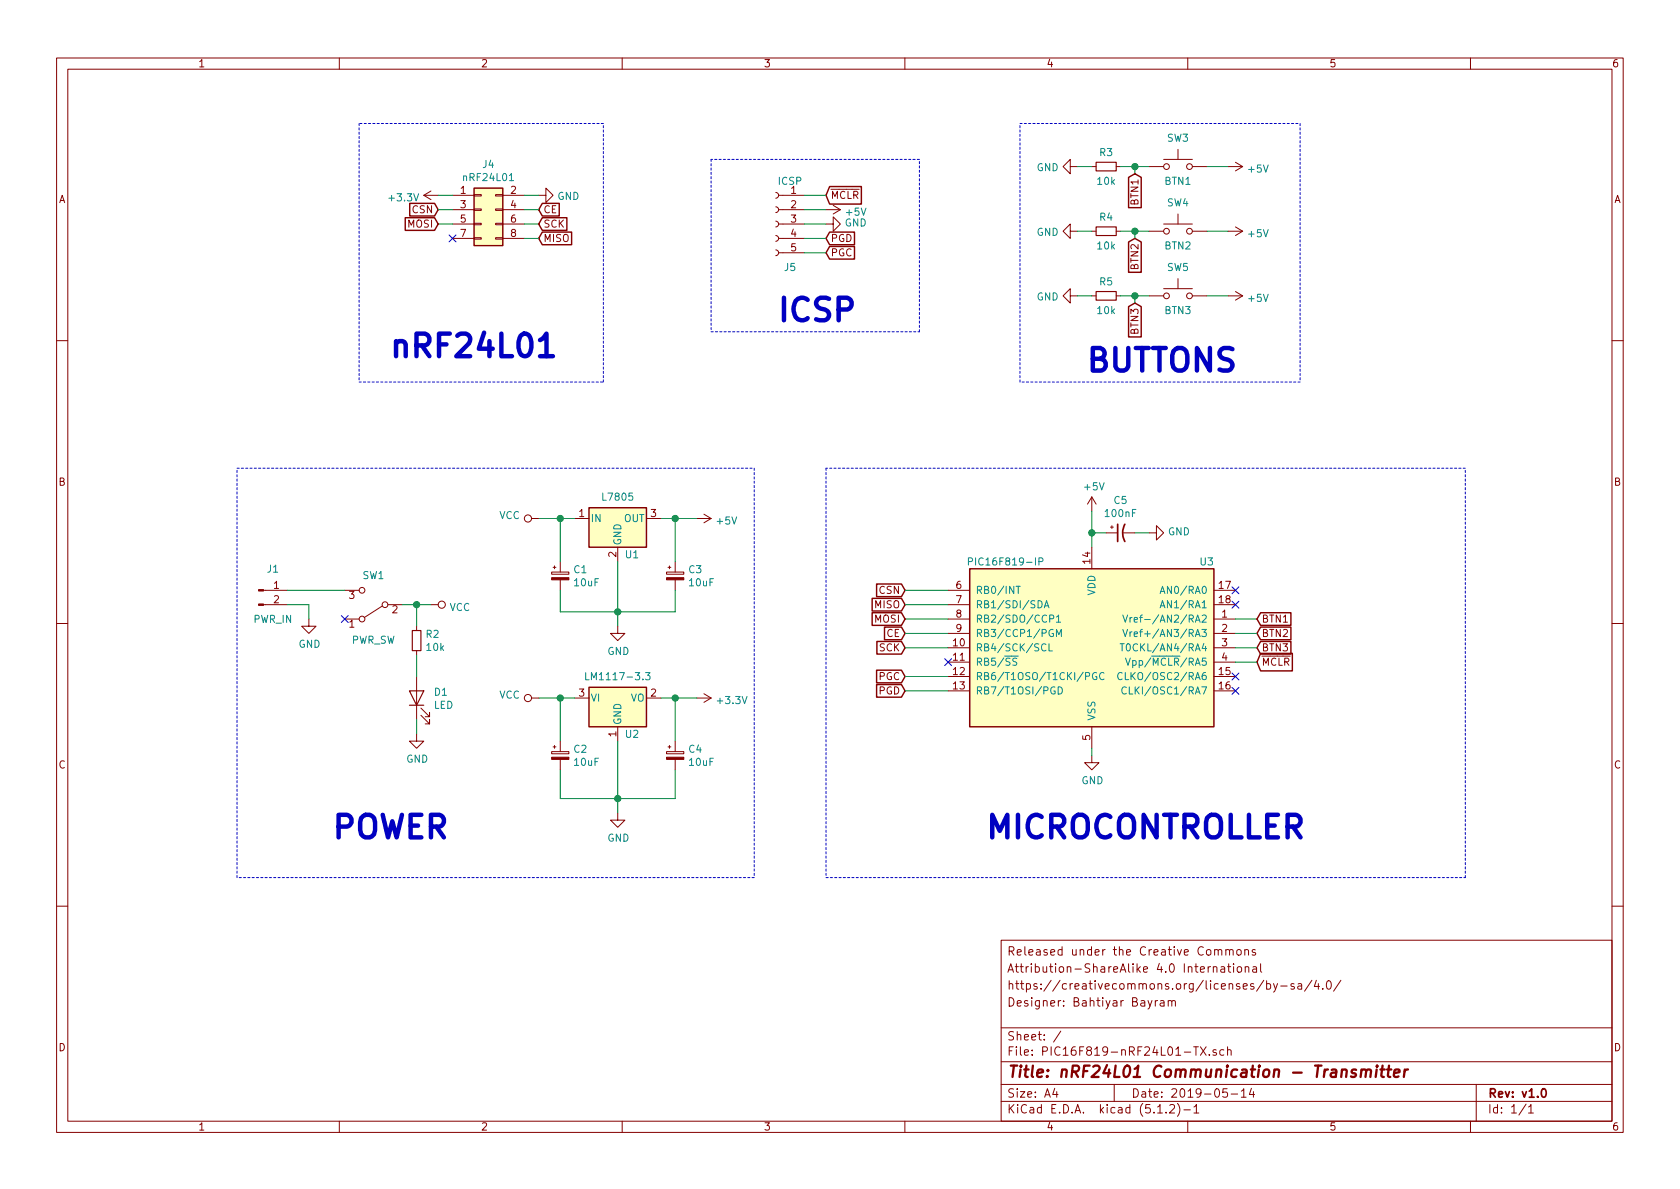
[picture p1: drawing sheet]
EESchema Schematic File Version 4
LIBS:PIC16F819-nRF24L01-TX-cache
EELAYER 29 0
EELAYER END
$Descr A4 11693 8268
encoding utf-8
Sheet 1 1
Title "nRF24L01 Communication - Transmitter"
Date "2019-05-14"
Rev "v1.0"
Comp ""
Comment1 "Designer: Bahtiyar Bayram"
Comment2 "https://creativecommons.org/licenses/by-sa/4.0/"
Comment3 "Attribution-ShareAlike 4.0 International"
Comment4 "Released under the Creative Commons"
$EndDescr
$Comp
L MCU_Microchip_PIC16:PIC16F819-IP U3
U 1 1
P 7600 4500
F 0 "U3" H 8400 5100 50  0000 C CNN
F 1 "PIC16F819-IP" H 7000 5100 50  0000 C CNN
F 2 "Package_DIP:DIP-18_W7.62mm_LongPads" H 7600 4500 50  0001 C CIN
F 3 "http://ww1.microchip.com/downloads/en/DeviceDoc/39598F.pdf" H 7600 4500 50  0001 C CNN
	1    7600 4500
	1    0    0    -1  
$EndComp
$Comp
L Connector_Generic:Conn_02x04_Odd_Even J4
U 1 1
P 3350 1450
F 0 "J4" H 3400 1767 50  0000 C CNN
F 1 "nRF24L01" H 3400 1676 50  0000 C CNN
F 2 "Connector_PinSocket_2.54mm:PinSocket_2x04_P2.54mm_Vertical" H 3350 1450 50  0001 C CNN
F 3 "~" H 3350 1450 50  0001 C CNN
	1    3350 1450
	1    0    0    -1  
$EndComp
$Comp
L Regulator_Linear:L7805 U1
U 1 1
P 4300 3600
F 0 "U1" H 4400 3350 50  0000 C CNN
F 1 "L7805" H 4300 3751 50  0000 C CNN
F 2 "Package_TO_SOT_THT:TO-220-3_Vertical" H 4325 3450 50  0001 L CIN
F 3 "http://www.st.com/content/ccc/resource/technical/document/datasheet/41/4f/b3/b0/12/d4/47/88/CD00000444.pdf/files/CD00000444.pdf/jcr:content/translations/en.CD00000444.pdf" H 4300 3550 50  0001 C CNN
	1    4300 3600
	1    0    0    -1  
$EndComp
$Comp
L Connector:Conn_01x02_Male J1
U 1 1
P 1800 4100
F 0 "J1" H 1900 4250 50  0000 C CNN
F 1 "PWR_IN" H 1900 3900 50  0000 C CNN
F 2 "Connector_PinHeader_2.54mm:PinHeader_1x02_P2.54mm_Vertical" H 1800 4100 50  0001 C CNN
F 3 "~" H 1800 4100 50  0001 C CNN
	1    1800 4100
	1    0    0    -1  
$EndComp
$Comp
L Regulator_Linear:LM1117-3.3 U2
U 1 1
P 4300 4850
F 0 "U2" H 4400 4600 50  0000 C CNN
F 1 "LM1117-3.3" H 4300 5001 50  0000 C CNN
F 2 "Package_TO_SOT_THT:TO-220-3_Vertical" H 4300 4850 50  0001 C CNN
F 3 "http://www.ti.com/lit/ds/symlink/lm1117.pdf" H 4300 4850 50  0001 C CNN
	1    4300 4850
	1    0    0    -1  
$EndComp
$Comp
L Switch:SW_SPDT SW1
U 1 1
P 2600 4200
F 0 "SW1" H 2600 4000 50  0000 C CNN
F 1 "PWR_SW" H 2600 4450 50  0000 C CNN
F 2 "Connector_PinHeader_2.54mm:PinHeader_1x03_P2.54mm_Vertical" H 2600 4200 50  0001 C CNN
F 3 "" H 2600 4200 50  0001 C CNN
	1    2600 4200
	-1   0    0    1   
$EndComp
$Comp
L Device:CP_Small C2
U 1 1
P 3900 5250
F 0 "C2" H 3988 5296 50  0000 L CNN
F 1 "10uF" H 3988 5205 50  0000 L CNN
F 2 "Capacitor_THT:CP_Radial_D5.0mm_P2.50mm" H 3900 5250 50  0001 C CNN
F 3 "~" H 3900 5250 50  0001 C CNN
	1    3900 5250
	1    0    0    -1  
$EndComp
$Comp
L Device:CP_Small C4
U 1 1
P 4700 5250
F 0 "C4" H 4788 5296 50  0000 L CNN
F 1 "10uF" H 4788 5205 50  0000 L CNN
F 2 "Capacitor_THT:CP_Radial_D5.0mm_P2.50mm" H 4700 5250 50  0001 C CNN
F 3 "~" H 4700 5250 50  0001 C CNN
	1    4700 5250
	1    0    0    -1  
$EndComp
$Comp
L Device:CP_Small C3
U 1 1
P 4700 4000
F 0 "C3" H 4788 4046 50  0000 L CNN
F 1 "10uF" H 4788 3955 50  0000 L CNN
F 2 "Capacitor_THT:CP_Radial_D5.0mm_P2.50mm" H 4700 4000 50  0001 C CNN
F 3 "~" H 4700 4000 50  0001 C CNN
	1    4700 4000
	1    0    0    -1  
$EndComp
$Comp
L Device:CP_Small C1
U 1 1
P 3900 4000
F 0 "C1" H 3988 4046 50  0000 L CNN
F 1 "10uF" H 3988 3955 50  0000 L CNN
F 2 "Capacitor_THT:CP_Radial_D5.0mm_P2.50mm" H 3900 4000 50  0001 C CNN
F 3 "~" H 3900 4000 50  0001 C CNN
	1    3900 4000
	1    0    0    -1  
$EndComp
$Comp
L Device:CP1_Small C5
U 1 1
P 7800 3700
F 0 "C5" V 7572 3700 50  0000 C CNN
F 1 "100nF" V 7663 3700 50  0000 C CNN
F 2 "Capacitor_THT:C_Disc_D7.0mm_W2.5mm_P5.00mm" H 7800 3700 50  0001 C CNN
F 3 "~" H 7800 3700 50  0001 C CNN
	1    7800 3700
	0    -1   1    0   
$EndComp
$Comp
L Device:LED D1
U 1 1
P 2900 4850
F 0 "D1" V 2938 4733 50  0000 R CNN
F 1 "LED" V 2847 4733 50  0000 R CNN
F 2 "LED_THT:LED_D5.0mm" H 2900 4850 50  0001 C CNN
F 3 "~" H 2900 4850 50  0001 C CNN
	1    2900 4850
	0    -1   -1   0   
$EndComp
$Comp
L Device:R_Small R2
U 1 1
P 2900 4450
F 0 "R2" H 2959 4496 50  0000 L CNN
F 1 "10k" H 2959 4405 50  0000 L CNN
F 2 "Resistor_THT:R_Axial_DIN0309_L9.0mm_D3.2mm_P2.54mm_Vertical" H 2900 4450 50  0001 C CNN
F 3 "~" H 2900 4450 50  0001 C CNN
	1    2900 4450
	1    0    0    -1  
$EndComp
$Comp
L Connector:Conn_01x05_Female J5
U 1 1
P 5400 1550
F 0 "J5" H 5300 1250 50  0000 C CNN
F 1 "ICSP" H 5300 1850 50  0000 C CNN
F 2 "Connector_PinSocket_2.54mm:PinSocket_1x05_P2.54mm_Vertical" H 5400 1550 50  0001 C CNN
F 3 "~" H 5400 1550 50  0001 C CNN
	1    5400 1550
	-1   0    0    -1  
$EndComp
$Comp
L power:+5V #PWR017
U 1 1
P 7600 3550
F 0 "#PWR017" H 7600 3400 50  0001 C CNN
F 1 "+5V" H 7615 3723 50  0000 C CNN
F 2 "" H 7600 3550 50  0001 C CNN
F 3 "" H 7600 3550 50  0001 C CNN
	1    7600 3550
	1    0    0    -1  
$EndComp
$Comp
L power:+3.3V #PWR014
U 1 1
P 3050 1350
F 0 "#PWR014" H 3050 1200 50  0001 C CNN
F 1 "+3.3V" V 3065 1478 50  0000 L CNN
F 2 "" H 3050 1350 50  0001 C CNN
F 3 "" H 3050 1350 50  0001 C CNN
	1    3050 1350
	0    -1   1    0   
$EndComp
$Comp
L power:VCC #PWR08
U 1 1
P 3750 4850
F 0 "#PWR08" H 3750 4700 50  0001 C CNN
F 1 "VCC" V 3768 4977 50  0000 L CNN
F 2 "" H 3750 4850 50  0001 C CNN
F 3 "" H 3750 4850 50  0001 C CNN
	1    3750 4850
	0    -1   -1   0   
$EndComp
$Comp
L power:GND #PWR018
U 1 1
P 7600 5250
F 0 "#PWR018" H 7600 5000 50  0001 C CNN
F 1 "GND" H 7605 5077 50  0000 C CNN
F 2 "" H 7600 5250 50  0001 C CNN
F 3 "" H 7600 5250 50  0001 C CNN
	1    7600 5250
	1    0    0    -1  
$EndComp
Wire Wire Line
	7700 3700 7600 3700
Wire Wire Line
	7600 3700 7600 3800
$Comp
L power:GND #PWR019
U 1 1
P 8000 3700
F 0 "#PWR019" H 8000 3450 50  0001 C CNN
F 1 "GND" V 8005 3572 50  0000 R CNN
F 2 "" H 8000 3700 50  0001 C CNN
F 3 "" H 8000 3700 50  0001 C CNN
	1    8000 3700
	0    -1   -1   0   
$EndComp
Wire Wire Line
	8000 3700 7900 3700
Wire Wire Line
	4700 5150 4700 4850
Wire Wire Line
	4700 4850 4600 4850
Wire Wire Line
	4000 4850 3900 4850
Wire Wire Line
	3900 4850 3900 5150
Wire Wire Line
	3900 5350 3900 5550
Wire Wire Line
	3900 5550 4300 5550
Wire Wire Line
	4300 5550 4300 5150
Wire Wire Line
	4700 5350 4700 5550
Wire Wire Line
	4700 5550 4300 5550
Connection ~ 4300 5550
$Comp
L power:GND #PWR010
U 1 1
P 4300 5650
F 0 "#PWR010" H 4300 5400 50  0001 C CNN
F 1 "GND" H 4305 5477 50  0000 C CNN
F 2 "" H 4300 5650 50  0001 C CNN
F 3 "" H 4300 5650 50  0001 C CNN
	1    4300 5650
	1    0    0    -1  
$EndComp
Wire Wire Line
	4300 5650 4300 5550
$Comp
L power:GND #PWR01
U 1 1
P 2150 4300
F 0 "#PWR01" H 2150 4050 50  0001 C CNN
F 1 "GND" H 2155 4127 50  0000 C CNN
F 2 "" H 2150 4300 50  0001 C CNN
F 3 "" H 2150 4300 50  0001 C CNN
	1    2150 4300
	1    0    0    -1  
$EndComp
Wire Wire Line
	2150 4300 2150 4200
Wire Wire Line
	2150 4200 2000 4200
Wire Wire Line
	2400 4100 2000 4100
NoConn ~ 2400 4300
Wire Wire Line
	2900 4350 2900 4200
Wire Wire Line
	2900 4200 2800 4200
Wire Wire Line
	2900 4700 2900 4550
$Comp
L power:GND #PWR05
U 1 1
P 2900 5100
F 0 "#PWR05" H 2900 4850 50  0001 C CNN
F 1 "GND" H 2905 4927 50  0000 C CNN
F 2 "" H 2900 5100 50  0001 C CNN
F 3 "" H 2900 5100 50  0001 C CNN
	1    2900 5100
	1    0    0    -1  
$EndComp
Wire Wire Line
	2900 5100 2900 5000
Wire Wire Line
	3900 3900 3900 3600
Wire Wire Line
	3900 3600 4000 3600
Wire Wire Line
	4600 3600 4700 3600
Wire Wire Line
	4700 3600 4700 3900
Wire Wire Line
	4700 4100 4700 4250
Wire Wire Line
	4700 4250 4300 4250
Wire Wire Line
	3900 4250 3900 4100
Wire Wire Line
	4300 3900 4300 4250
Connection ~ 4300 4250
Wire Wire Line
	4300 4250 3900 4250
$Comp
L power:GND #PWR09
U 1 1
P 4300 4350
F 0 "#PWR09" H 4300 4100 50  0001 C CNN
F 1 "GND" H 4305 4177 50  0000 C CNN
F 2 "" H 4300 4350 50  0001 C CNN
F 3 "" H 4300 4350 50  0001 C CNN
	1    4300 4350
	1    0    0    -1  
$EndComp
Wire Wire Line
	4300 4350 4300 4250
$Comp
L power:VCC #PWR06
U 1 1
P 3000 4200
F 0 "#PWR06" H 3000 4050 50  0001 C CNN
F 1 "VCC" V 3017 4328 50  0000 L CNN
F 2 "" H 3000 4200 50  0001 C CNN
F 3 "" H 3000 4200 50  0001 C CNN
	1    3000 4200
	0    1    1    0   
$EndComp
Wire Wire Line
	3000 4200 2900 4200
Connection ~ 2900 4200
Wire Wire Line
	3750 4850 3900 4850
Connection ~ 3900 4850
$Comp
L power:VCC #PWR07
U 1 1
P 3750 3600
F 0 "#PWR07" H 3750 3450 50  0001 C CNN
F 1 "VCC" V 3768 3727 50  0000 L CNN
F 2 "" H 3750 3600 50  0001 C CNN
F 3 "" H 3750 3600 50  0001 C CNN
	1    3750 3600
	0    -1   -1   0   
$EndComp
Wire Wire Line
	3750 3600 3900 3600
Connection ~ 3900 3600
Wire Wire Line
	7600 3550 7600 3700
Connection ~ 7600 3700
Wire Wire Line
	7600 5250 7600 5200
Wire Wire Line
	3050 1350 3150 1350
$Comp
L power:+5V #PWR012
U 1 1
P 4850 3600
F 0 "#PWR012" H 4850 3450 50  0001 C CNN
F 1 "+5V" V 4865 3728 50  0000 L CNN
F 2 "" H 4850 3600 50  0001 C CNN
F 3 "" H 4850 3600 50  0001 C CNN
	1    4850 3600
	0    1    1    0   
$EndComp
$Comp
L power:+3.3V #PWR013
U 1 1
P 4850 4850
F 0 "#PWR013" H 4850 4700 50  0001 C CNN
F 1 "+3.3V" V 4865 4978 50  0000 L CNN
F 2 "" H 4850 4850 50  0001 C CNN
F 3 "" H 4850 4850 50  0001 C CNN
	1    4850 4850
	0    1    1    0   
$EndComp
Wire Wire Line
	4850 4850 4700 4850
Connection ~ 4700 4850
Wire Wire Line
	4850 3600 4700 3600
Connection ~ 4700 3600
Text GLabel 5750 1350 2    50   Input ~ 0
~MCLR
$Comp
L power:+5V #PWR015
U 1 1
P 5750 1450
F 0 "#PWR015" H 5750 1300 50  0001 C CNN
F 1 "+5V" V 5765 1578 50  0000 L CNN
F 2 "" H 5750 1450 50  0001 C CNN
F 3 "" H 5750 1450 50  0001 C CNN
	1    5750 1450
	0    1    1    0   
$EndComp
$Comp
L power:GND #PWR016
U 1 1
P 5750 1550
F 0 "#PWR016" H 5750 1300 50  0001 C CNN
F 1 "GND" V 5755 1422 50  0000 R CNN
F 2 "" H 5750 1550 50  0001 C CNN
F 3 "" H 5750 1550 50  0001 C CNN
	1    5750 1550
	0    -1   -1   0   
$EndComp
Text GLabel 5750 1650 2    50   Input ~ 0
PGD
Text GLabel 5750 1750 2    50   Input ~ 0
PGC
Wire Wire Line
	5750 1350 5600 1350
Wire Wire Line
	5600 1450 5750 1450
Wire Wire Line
	5750 1550 5600 1550
Wire Wire Line
	5600 1650 5750 1650
Wire Wire Line
	5750 1750 5600 1750
Text GLabel 6300 4800 0    50   Input ~ 0
PGD
Text GLabel 6300 4700 0    50   Input ~ 0
PGC
$Comp
L power:GND #PWR011
U 1 1
P 3750 1350
F 0 "#PWR011" H 3750 1100 50  0001 C CNN
F 1 "GND" V 3755 1222 50  0000 R CNN
F 2 "" H 3750 1350 50  0001 C CNN
F 3 "" H 3750 1350 50  0001 C CNN
	1    3750 1350
	0    -1   1    0   
$EndComp
Wire Wire Line
	3750 1350 3650 1350
NoConn ~ 3150 1650
Text GLabel 3750 1450 2    50   Input ~ 0
CE
Text GLabel 3750 1550 2    50   Input ~ 0
SCK
Text GLabel 3750 1650 2    50   Input ~ 0
MISO
Text GLabel 3050 1450 0    50   Input ~ 0
CSN
Text GLabel 3050 1550 0    50   Input ~ 0
MOSI
Wire Wire Line
	3050 1550 3150 1550
Wire Wire Line
	3150 1450 3050 1450
Wire Wire Line
	3650 1450 3750 1450
Wire Wire Line
	3750 1550 3650 1550
Wire Wire Line
	3650 1650 3750 1650
Wire Notes Line
	5250 6100 1650 6100
Wire Notes Line
	1650 6100 1650 3250
Wire Notes Line
	1650 3250 5250 3250
Wire Notes Line
	5250 3250 5250 6100
Text Notes 2300 5850 0    157  ~ 31
POWER
Wire Notes Line
	5750 3250 5750 6100
Wire Notes Line
	5750 6100 10200 6100
Wire Notes Line
	10200 6100 10200 3250
Wire Notes Line
	10200 3250 5750 3250
Text Notes 6850 5850 0    157  ~ 31
MICROCONTROLLER
Wire Notes Line
	2500 850  2500 2650
Wire Notes Line
	2500 2650 4200 2650
Wire Notes Line
	4200 2650 4200 850 
Wire Notes Line
	4200 850  2500 850 
Wire Notes Line
	4950 1100 4950 2300
Wire Notes Line
	4950 2300 6400 2300
Wire Notes Line
	6400 2300 6400 1100
Wire Notes Line
	6400 1100 4950 1100
Text Notes 2700 2500 0    157  ~ 31
nRF24L01
Text Notes 5400 2250 0    157  ~ 31
ICSP
Text GLabel 6300 4200 0    50   Input ~ 0
MISO
Text GLabel 6300 4300 0    50   Input ~ 0
MOSI
Text GLabel 6300 4100 0    50   Input ~ 0
CSN
Text GLabel 6300 4400 0    50   Input ~ 0
CE
Text GLabel 6300 4500 0    50   Input ~ 0
SCK
Wire Wire Line
	6300 4700 6600 4700
Wire Wire Line
	6300 4800 6600 4800
Wire Wire Line
	6600 4300 6300 4300
Wire Wire Line
	6600 4200 6300 4200
Wire Wire Line
	6300 4500 6600 4500
Wire Wire Line
	6300 4100 6600 4100
Wire Wire Line
	6300 4400 6600 4400
NoConn ~ 6600 4600
NoConn ~ 8600 4700
NoConn ~ 8600 4800
Text GLabel 8750 4300 2    50   Input ~ 0
BTN1
Text GLabel 8750 4400 2    50   Input ~ 0
BTN2
Text GLabel 8750 4500 2    50   Input ~ 0
BTN3
Wire Wire Line
	8750 4500 8600 4500
Wire Wire Line
	8600 4400 8750 4400
Wire Wire Line
	8750 4300 8600 4300
$Comp
L Switch:SW_Push SW3
U 1 1
P 8200 1150
F 0 "SW3" H 8200 1350 50  0000 C CNN
F 1 "BTN1" H 8200 1050 50  0000 C CNN
F 2 "Connector_PinHeader_2.54mm:PinHeader_1x02_P2.54mm_Vertical" H 8200 1350 50  0001 C CNN
F 3 "" H 8200 1350 50  0001 C CNN
	1    8200 1150
	1    0    0    -1  
$EndComp
$Comp
L power:GND #PWR020
U 1 1
P 7500 1150
F 0 "#PWR020" H 7500 900 50  0001 C CNN
F 1 "GND" V 7505 1022 50  0000 R CNN
F 2 "" H 7500 1150 50  0001 C CNN
F 3 "" H 7500 1150 50  0001 C CNN
	1    7500 1150
	0    1    1    0   
$EndComp
$Comp
L power:+5V #PWR025
U 1 1
P 8550 1150
F 0 "#PWR025" H 8550 1000 50  0001 C CNN
F 1 "+5V" V 8565 1278 50  0000 L CNN
F 2 "" H 8550 1150 50  0001 C CNN
F 3 "" H 8550 1150 50  0001 C CNN
	1    8550 1150
	0    1    1    0   
$EndComp
$Comp
L Device:R_Small R3
U 1 1
P 7700 1150
F 0 "R3" V 7600 1150 50  0000 C CNN
F 1 "10k" V 7800 1150 50  0000 C CNN
F 2 "Resistor_THT:R_Axial_DIN0309_L9.0mm_D3.2mm_P2.54mm_Vertical" H 7700 1150 50  0001 C CNN
F 3 "~" H 7700 1150 50  0001 C CNN
	1    7700 1150
	0    1    1    0   
$EndComp
Wire Wire Line
	8000 1150 7900 1150
Wire Wire Line
	8400 1150 8550 1150
Wire Wire Line
	7500 1150 7600 1150
$Comp
L Switch:SW_Push SW4
U 1 1
P 8200 1600
F 0 "SW4" H 8200 1800 50  0000 C CNN
F 1 "BTN2" H 8200 1500 50  0000 C CNN
F 2 "Connector_PinHeader_2.54mm:PinHeader_1x02_P2.54mm_Vertical" H 8200 1800 50  0001 C CNN
F 3 "" H 8200 1800 50  0001 C CNN
	1    8200 1600
	1    0    0    -1  
$EndComp
$Comp
L power:GND #PWR021
U 1 1
P 7500 1600
F 0 "#PWR021" H 7500 1350 50  0001 C CNN
F 1 "GND" V 7505 1472 50  0000 R CNN
F 2 "" H 7500 1600 50  0001 C CNN
F 3 "" H 7500 1600 50  0001 C CNN
	1    7500 1600
	0    1    1    0   
$EndComp
$Comp
L power:+5V #PWR026
U 1 1
P 8550 1600
F 0 "#PWR026" H 8550 1450 50  0001 C CNN
F 1 "+5V" V 8565 1728 50  0000 L CNN
F 2 "" H 8550 1600 50  0001 C CNN
F 3 "" H 8550 1600 50  0001 C CNN
	1    8550 1600
	0    1    1    0   
$EndComp
$Comp
L Device:R_Small R4
U 1 1
P 7700 1600
F 0 "R4" V 7600 1600 50  0000 C CNN
F 1 "10k" V 7800 1600 50  0000 C CNN
F 2 "Resistor_THT:R_Axial_DIN0309_L9.0mm_D3.2mm_P2.54mm_Vertical" H 7700 1600 50  0001 C CNN
F 3 "~" H 7700 1600 50  0001 C CNN
	1    7700 1600
	0    1    1    0   
$EndComp
Wire Wire Line
	8000 1600 7900 1600
Wire Wire Line
	8400 1600 8550 1600
Wire Wire Line
	7500 1600 7600 1600
$Comp
L Switch:SW_Push SW5
U 1 1
P 8200 2050
F 0 "SW5" H 8200 2250 50  0000 C CNN
F 1 "BTN3" H 8200 1950 50  0000 C CNN
F 2 "Connector_PinHeader_2.54mm:PinHeader_1x02_P2.54mm_Vertical" H 8200 2250 50  0001 C CNN
F 3 "" H 8200 2250 50  0001 C CNN
	1    8200 2050
	1    0    0    -1  
$EndComp
$Comp
L power:GND #PWR022
U 1 1
P 7500 2050
F 0 "#PWR022" H 7500 1800 50  0001 C CNN
F 1 "GND" V 7505 1922 50  0000 R CNN
F 2 "" H 7500 2050 50  0001 C CNN
F 3 "" H 7500 2050 50  0001 C CNN
	1    7500 2050
	0    1    1    0   
$EndComp
$Comp
L power:+5V #PWR027
U 1 1
P 8550 2050
F 0 "#PWR027" H 8550 1900 50  0001 C CNN
F 1 "+5V" V 8565 2178 50  0000 L CNN
F 2 "" H 8550 2050 50  0001 C CNN
F 3 "" H 8550 2050 50  0001 C CNN
	1    8550 2050
	0    1    1    0   
$EndComp
$Comp
L Device:R_Small R5
U 1 1
P 7700 2050
F 0 "R5" V 7600 2050 50  0000 C CNN
F 1 "10k" V 7800 2050 50  0000 C CNN
F 2 "Resistor_THT:R_Axial_DIN0309_L9.0mm_D3.2mm_P2.54mm_Vertical" H 7700 2050 50  0001 C CNN
F 3 "~" H 7700 2050 50  0001 C CNN
	1    7700 2050
	0    1    1    0   
$EndComp
Wire Wire Line
	8000 2050 7900 2050
Wire Wire Line
	8400 2050 8550 2050
Wire Wire Line
	7500 2050 7600 2050
Text GLabel 7900 1200 3    50   Input ~ 0
BTN1
Text GLabel 7900 1650 3    50   Input ~ 0
BTN2
Text GLabel 7900 2100 3    50   Input ~ 0
BTN3
Wire Wire Line
	7900 2100 7900 2050
Connection ~ 7900 2050
Wire Wire Line
	7900 2050 7800 2050
Wire Wire Line
	7900 1650 7900 1600
Connection ~ 7900 1600
Wire Wire Line
	7900 1600 7800 1600
Wire Wire Line
	7900 1200 7900 1150
Connection ~ 7900 1150
Wire Wire Line
	7900 1150 7800 1150
Wire Notes Line
	7100 850  9050 850 
Wire Notes Line
	9050 850  9050 2650
Wire Notes Line
	9050 2650 7100 2650
Wire Notes Line
	7100 2650 7100 850 
Text Notes 7550 2600 0    157  ~ 31
BUTTONS
NoConn ~ 8600 4100
NoConn ~ 8600 4200
Text GLabel 8750 4600 2    50   Input ~ 0
~MCLR
Wire Wire Line
	8750 4600 8600 4600
$EndSCHEMATC
